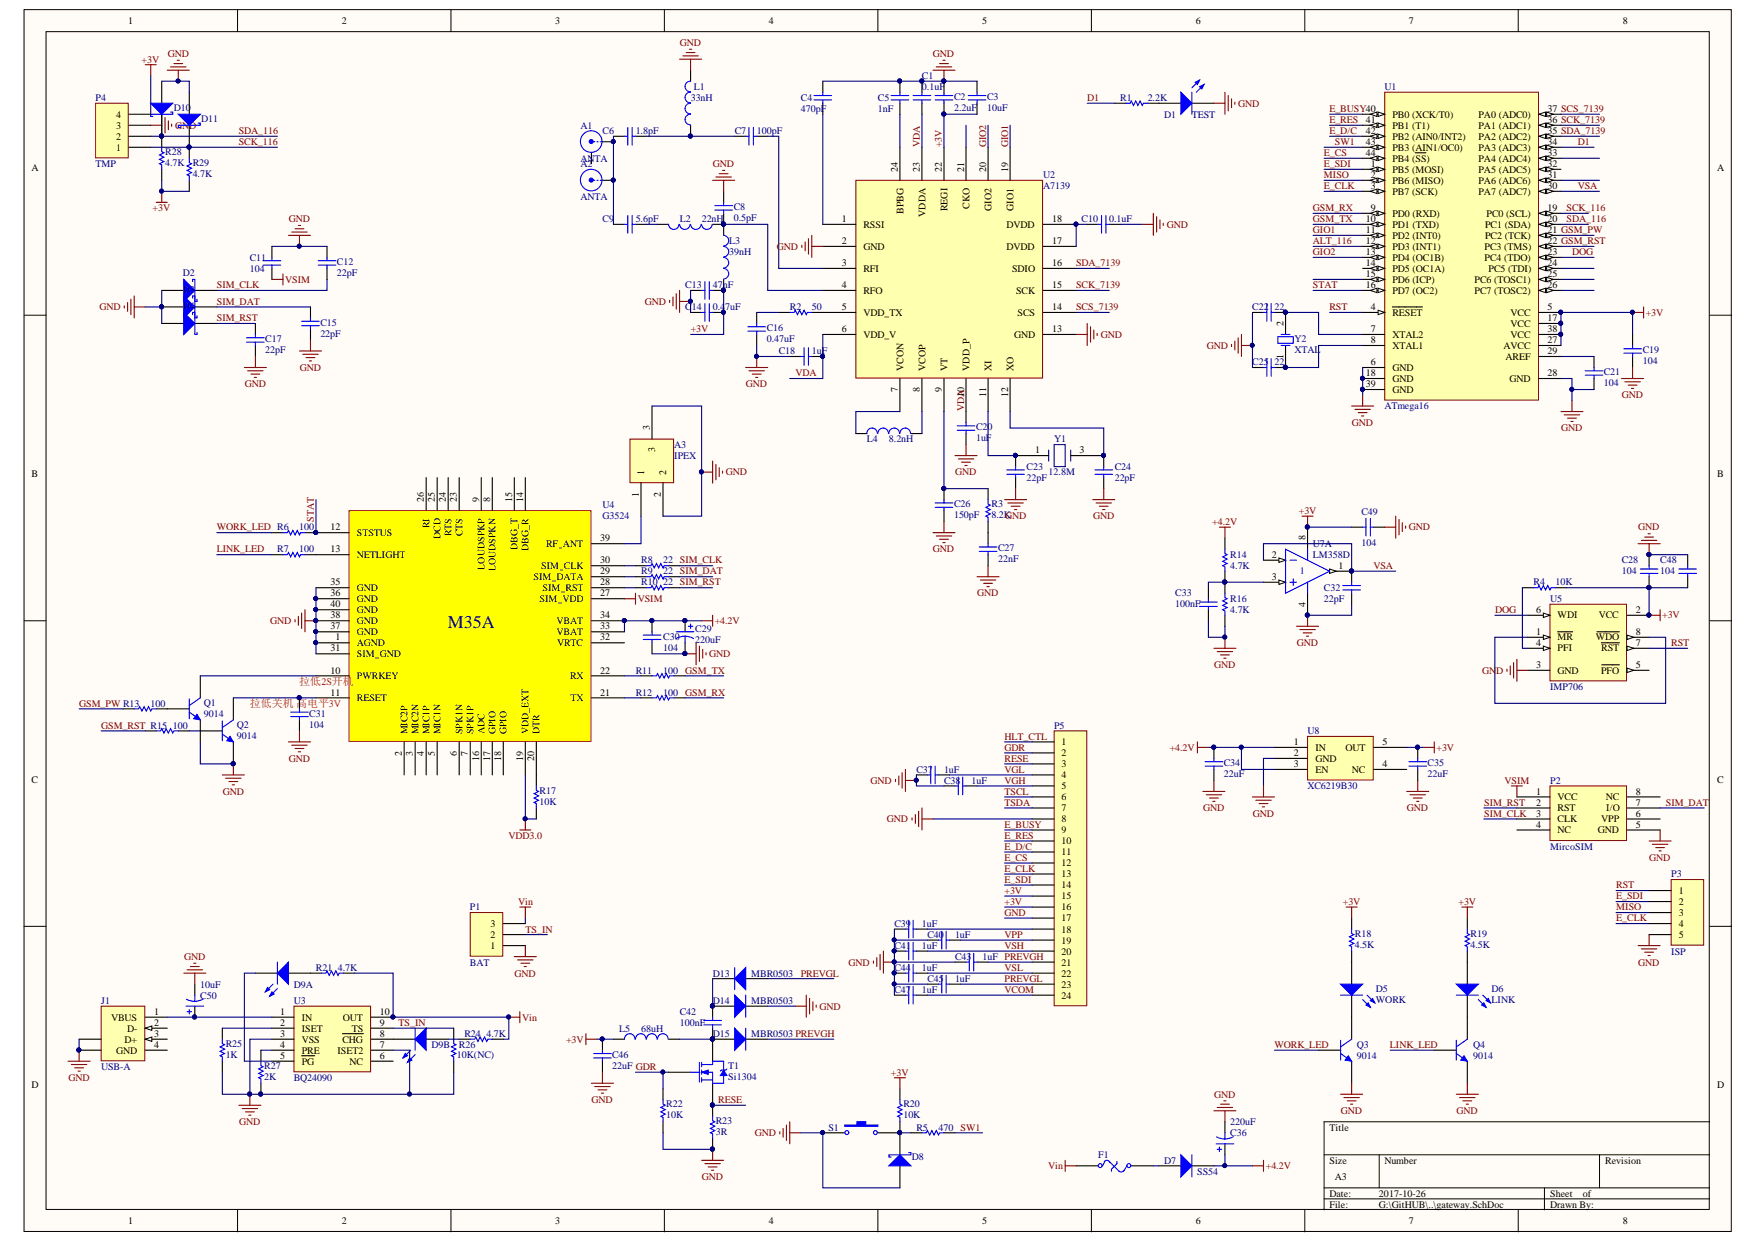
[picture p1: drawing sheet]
# Altium project GATEWAY.PRJPCB
1 sheet, 123 parts. Net scope: global (net labels, ports and power ports of the same name join across sheets).
Board file: gateway.PcbDoc

## Sheet gateway.SchDoc
size A3

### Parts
A1  ANTA  [ANTA-433]
A2  ANTA  [IPEX]
A3  IPEX  [IPEX]
C1  value 0.1uF  [0402-A]  (hidden comment: Cap)
C2  value 2.2uF  [0603]  (hidden comment: Cap)
C3  value 10uF  [0603]  (hidden comment: Cap)
C4  value 470pF  [0402-A]  (hidden comment: Cap)
C5  value 1nF  [0402-A]  (hidden comment: Cap)
C6  value 1.8pF  [0402-A]  (hidden comment: Cap)
C7  value 100pF  [0402-A]  (hidden comment: Cap)
C8  value 0.5pF  [0402-A]  (hidden comment: Cap)
C9  value 5.6pF  [0402-A]  (hidden comment: Cap)
C10  value 0.1uF  [0402-A]  (hidden comment: Cap)
C11  value 104  [0603]  (hidden comment: Cap)
C12  value 22pF  [0603]  (hidden comment: Cap)
C13  value 47nF  [0402-A]  (hidden comment: Cap)
C14  value 0.47uF  [0402-A]  (hidden comment: Cap)
C15  value 22pF  [0603]  (hidden comment: Cap)
C16  value 0.47uF  [0402-A]  (hidden comment: Cap)
C17  value 22pF  [0603]  (hidden comment: Cap)
C18  value 1uF  [0402-A]  (hidden comment: Cap)
C19  value 104  [0603]  (hidden comment: Cap)
C20  value 1uF  [0402-A]  (hidden comment: Cap)
C21  value 104  [0603]  (hidden comment: Cap)
C22  value 22  [0603]  (hidden comment: Cap)
C23  value 22pF  [0402-A]  (hidden comment: Cap)
C24  value 22pF  [0402-A]  (hidden comment: Cap)
C25  value 22  [0603]  (hidden comment: Cap)
C26  value 150pF  [0402-A]  (hidden comment: Cap)
C27  value 22nF  [0402-A]  (hidden comment: Cap)
C28  value 104  [0603]  (hidden comment: Cap)
C29  value 220uF  [C7343]  (hidden comment: Cap Pol3)
C30  value 104  [0603]  (hidden comment: Cap)
C31  value 104  [0603]  (hidden comment: Cap)
C32  value 22pF  [0603]  (hidden comment: Cap)
C33  value 100nF  [0603]  (hidden comment: Cap)
C34  value 22uF  [3216[1206]]  (hidden comment: Cap)
C35  value 22uF  [3216[1206]]  (hidden comment: Cap)
C36  value 220uF  [C7343]  (hidden comment: Cap Pol3)
C37  value 1uF  [0603]  (hidden comment: Cap)
C38  value 1uF  [0603]  (hidden comment: Cap)
C39  value 1uF  [0603]  (hidden comment: Cap)
C40  value 1uF  [0603]  (hidden comment: Cap)
C41  value 1uF  [0603]  (hidden comment: Cap)
C42  value 100nF  [0603]  (hidden comment: Cap)
C43  value 1uF  [0603]  (hidden comment: Cap)
C44  value 1uF  [0603]  (hidden comment: Cap)
C45  value 1uF  [0603]  (hidden comment: Cap)
C46  value 22uF  [3216[1206]]  (hidden comment: Cap)
C47  value 1uF  [0603]  (hidden comment: Cap)
C48  value 104  [0603]  (hidden comment: Cap)
C49  value 104  [0603]  (hidden comment: Cap)
C50  value 10uF  [0805]  (hidden comment: Cap Pol3)
D1  TEST  [0603-LED]
D2  RL0603E012M100K  [0603]  (value not drawn)
D3  RL0603E012M100K  [0603]  (value not drawn)
D4  RL0603E012M100K  [0603]  (value not drawn)
D5  WORK  [0603-LED]
D6  LINK  [0603-LED]
D7  SS54  [SMA]
D8  RL0603E012M100K  [0603]  (value not drawn)
D9  LED  [0603-LED-DOUBLE]  (value not drawn)  (parts A,B of 2)
D10  RL0603E012M100K  [0603]  (value not drawn)
D11  RL0603E012M100K  [0603]  (value not drawn)
D13  MBR0530  [SOD-123]
D14  MBR0530  [SOD-123]
D15  MBR0530  [SOD-123]
F1  Fuse Thermal  [1812]  (value not drawn)
J1  USB-A  [MicroUSB]
L1  value 33nH  [0603]  (hidden comment: Inductor)
L2  value 22nH  [0603]  (hidden comment: Inductor)
L3  value 39nH  [0603]  (hidden comment: Inductor)
L4  value 8.2nH  [0402-A]  (hidden comment: Inductor)
L5  value 68uH  [14-1210]  (hidden comment: Inductor)
P1  BAT  [1.25-3P]
P2  MircoSIM  [Micro SIM]
P3  ISP  [HDR1X5]
P4  TMP  [1.25-4P]
P5  Header 24  [FPC-24]  (value not drawn)
Q1  value 9014  [SOT-23-NPN]  (hidden comment: NPN)
Q2  value 9014  [SOT-23-NPN]  (hidden comment: NPN)
Q3  value 9014  [SOT-23-NPN]  (hidden comment: NPN)
Q4  value 9014  [SOT-23-NPN]  (hidden comment: NPN)
R1  value 2.2K  [0603]  (hidden comment: Res1)
R2  value 50  [0402-A]  (hidden comment: Res1)
R3  value 8.2K  [0402-A]  (hidden comment: Res1)
R4  value 10K  [0603]  (hidden comment: Res1)
R5  value 470  [0603]  (hidden comment: Res1)
R6  value 100  [0603]  (hidden comment: Res1)
R7  value 100  [0603]  (hidden comment: Res1)
R8  value 22  [0603]  (hidden comment: Res1)
R9  value 22  [0603]  (hidden comment: Res1)
R10  value 22  [0603]  (hidden comment: Res1)
R11  value 100  [0603]  (hidden comment: Res1)
R12  value 100  [0603]  (hidden comment: Res1)
R13  value 100  [0603]  (hidden comment: Res1)
R14  value 4.7K  [0603]  (hidden comment: Res1)
R15  value 100  [0603]  (hidden comment: Res1)
R16  value 4.7K  [0603]  (hidden comment: Res1)
R17  value 10K  [0603]  (hidden comment: Res1)
R18  value 4.5K  [0603]  (hidden comment: Res1)
R19  value 4.5K  [0603]  (hidden comment: Res1)
R20  value 10K  [0603]  (hidden comment: Res1)
R21  value 4.7K  [0603]  (hidden comment: Res1)
R22  value 10K  [0603]  (hidden comment: Res1)
R23  value 3R  [0603]  (hidden comment: Res1)
R24  value 4.7K  [0603]  (hidden comment: Res1)
R25  value 1K  [0603]  (hidden comment: Res1)
R26  value 10K(NC)  [0603]  (hidden comment: Res1)
R27  value 2K  [0603]  (hidden comment: Res1)
R28  value 4.7K  [0603]  (hidden comment: Res1)
R29  value 4.7K  [0603]  (hidden comment: Res1)
S1  SW-PB  [SW1]  (value not drawn)
T1  Si1304  [SOT-23-NMOS]
U1  ATmega16  [44A_M]
U2  A7139  [QFN24N]
U3  BQ24090  [MSOP-PowerPAD-10]
U4  G3524  [G3524]
U5  IMP706  [SOIC8]
U7  LM358D  [SOIC8]  (part A of 2)
U8  XC6219B30  [SOT23-5N]
Y1  12.8M  [XT3225]
Y2  XTAL  [XT5032]

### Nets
+3V: C2.1 C3.1 C13.2 C14.2 C19.1 C28.2 C35.1 C46.1 C48.2 C49.1 L3.2 L5.1 P4.4 P5.15 P5.16 R4.2 R18.1 R19.1 R20.1 R28.2 R29.2 U1.5(VCC) U1.17(VCC) U1.27(AVCC) U1.38(VCC) U2.22(REGI) U5.2(VCC) U7.8(V+) U8.5(OUT)
+4.2V: C29.1 C30.2 C34.1 C36.1 D7.2(K) R14.2 U4.33(VBAT) U4.34(VBAT) U8.1(IN) U8.3(EN)
GND: A2.2(Y) A3.2 A3.3 C1.2 C2.2 C3.2 C4.2 C5.2 C8.2 C10.2 C11.1 C12.1 C13.1 C14.1 C15.2 C16.1 C17.2 C18.2 C19.2 C20.1 C21.2 C22.2 C23.1 C24.1 C25.2 C26.1 C27.2 C28.1 C29.2 C30.1 C31.2 C32.1 C33.2 C34.2 C35.2 C36.2 C37.1 C38.1 C39.1 C40.1 C41.1 C43.1 C44.1 C45.1 C46.2 C47.1 C48.1 C49.2 C50.2 D1.2(K) D2.2(A) D3.2(A) D4.2(A) D8.2(A) D10.2(A) D11.2(A) D14.2(K) J1.5(SHLD) J1.6(SHLD) L1.2 P1.1 P2.5(GND) P3.5 P4.3 P5.8 P5.17 Q1.1(E) Q2.1(E) Q3.1(E) Q4.1(E) R16.1 R22.2 R23.2 R25.1 R26.1 R27.1 S1.1 U1.6(GND) U1.18(GND) U1.28(GND) U1.39(GND) U2.2(GND) U2.13(GND) U2.25(GND) U3.3(VSS) U3.7(ISET2) U3.11 U4.1(AGND) U4.31(SIM_GND) U4.35(GND) U4.36(GND) U4.37(GND) U4.38(GND) U4.40(GND) U5.3(GND) U7.4(V-) U8.2(GND)
VDD3.0: R17.2 U4.19(VDD_EXT)
Vin: F1.1 P1.3 R21.2 R24.2 U3.10(OUT)
VSIM: C11.2 P2.1(VCC) U4.27(SIM_VDD)
ALT_116: U1.12(PD3_(INT1))
D1: R1.1 U1.34(PA3_(ADC3))
DOG: U1.23(PC4_(TDO)) U5.6(WDI)
E_BUSY: P5.9 U1.40(PB0_(XCK/T0))
E_CLK: P3.4 P5.13 U1.3(PB7_(SCK))
E_CS: P5.12 U1.44(PB4_(~{SS}))
E_D/C: P5.11 U1.42(PB2_(AIN0/INT2))
E_RES: P5.10 U1.41(PB1_(T1))
E_SDI: P3.2 P5.14 U1.1(PB5_(MOSI))
GDR: P5.2 R22.1 T1.1(G)
GIO1: U1.11(PD2_(INT0)) U2.19(GIO1)
GIO2: U1.13(PD4_(OC1B)) U2.20(GIO2)
GSM_PW: R13.2 U1.21(PC2_(TCK))
GSM_RST: R15.2 U1.22(PC3_(TMS))
GSM_RX: R12.2 U1.9(PD0_(RXD))
GSM_TX: R11.2 U1.10(PD1_(TXD))
HLT_CTL: P5.1
LINK_LED: Q4.2(B) R7.2
MISO: P3.3 U1.2(PB6_(MISO))
PREVGH: C43.2 D15.2(K) P5.21
PREVGL: C45.2 D13.1(A) P5.23
RESE: P5.3 R23.1 T1.3(S)
RST: P3.1 U1.4(~{RESET}) U5.7(~{RST})
SCK_116: D11.1(K) P4.1 R29.1 U1.19(PC0_(SCL))
SCK_7139: U1.36(PA1_(ADC1)) U2.15(SCK)
SCS_7139: U1.37(PA0_(ADC0)) U2.14(SCS)
SDA_116: D10.1(K) P4.2 R28.1 U1.20(PC1_(SDA))
SDA_7139: U1.35(PA2_(ADC2)) U2.16(SDIO)
SIM_CLK: C12.2 D2.1(K) P2.3(CLK) R8.1
SIM_DAT: C15.1 D3.1(K) P2.7(I/O) R9.1
SIM_RST: C17.1 D4.1(K) P2.2(RST) R10.1
STAT: R6.1 U1.16(PD7_(OC2)) U4.12(STSTUS)
SW1: R5.2 U1.43(PB3_(AIN1/OC0))
TS_IN: P1.2 R26.2 U3.9(TS)
TSCL: P5.6
TSDA: P5.7
VCOM: C47.2 P5.24
VDA: C1.1 C18.1 C20.2 U2.6(VDD_V) U2.10(VDD_P) U2.23(VDDA)
VGH: C38.2 P5.5
VGL: C37.2 P5.4
VPP: C40.2 P5.19
VSA: C32.2 U1.30(PA7_(ADC7)) U7.1(OUT) U7.2(IN-)
VSH: C41.2 P5.20
VSL: C44.2 P5.22
WORK_LED: Q3.2(B) R6.2
NetA1_1: A1.1(X) A2.1(X) C6.2 C9.2
NetA3_1: A3.1 U4.39(RF_ANT)
NetC4_1: C4.1 U2.1(RSSI)
NetC5_1: C5.1 U2.24(BPBG)
NetC6_1: C6.1 C7.2 L1.1
NetC7_1: C7.1 U2.3(RFI)
NetC8_1: C8.1 L2.1 L3.1 U2.4(RFO)
NetC9_1: C9.1 L2.2
NetC10_1: C10.1 U2.17(DVDD) U2.18(DVDD)
NetC16_2: C16.2 R2.2
NetC21_1: C21.1 U1.29(AREF)
NetC22_1: C22.1 U1.7(XTAL2) Y2.2(OSC2)
NetC23_2: C23.2 U2.11(XI) Y1.1
NetC24_2: C24.2 U2.12(XO) Y1.3
NetC25_1: C25.1 U1.8(XTAL1) Y2.1(OSC1)
NetC26_2: C26.2 R3.2 U2.9(VT)
NetC27_1: C27.1 R3.1
NetC31_1: C31.1 Q2.3(C) U4.11(RESET)
NetC33_1: C33.1 R14.1 R16.2 U7.3(IN+)
NetC39_2: C39.2 P5.18
NetC42_1: C42.1 D15.1(A) L5.2 T1.2(D)
NetC42_2: C42.2 D13.2(K) D14.1(A)
NetC50_1: C50.1 J1.1(VBUS) U3.1(IN)
NetD1_1: D1.1(A) R1.2
NetD5_1: D5.1(A) R18.2
NetD5_2: D5.2(K) Q3.3(C)
NetD6_1: D6.1(A) R19.2
NetD6_2: D6.2(K) Q4.3(C)
NetD7_1: D7.1(A) F1.2
NetD8_1: D8.1(K) R5.1 R20.2 S1.2
NetD9_1: D9.1(A) R21.1
NetD9_2: D9.2(K) U3.5(~{PG})
NetD9_3: D9.3 R24.1
NetD9_4: D9.4 U3.8(~{CHG})
NetL4_1: L4.1 U2.7(VCON)
NetL4_2: L4.2 U2.8(VCOP)
NetQ1_2: Q1.2(B) R13.1
NetQ1_3: Q1.3(C) U4.10(PWRKEY)
NetQ2_2: Q2.2(B) R15.1
NetR2_1: R2.1 U2.5(VDD_TX)
NetR4_1: R4.1 U5.4(PFI)
NetR7_1: R7.1 U4.13(NETLIGHT)
NetR8_2: R8.2 U4.30(SIM_CLK)
NetR9_2: R9.2 U4.29(SIM_DATA)
NetR10_2: R10.2 U4.28(SIM_RST)
NetR11_1: R11.1 U4.22(RX)
NetR12_1: R12.1 U4.21(TX)
NetR17_1: R17.1 U4.20(DTR)
NetR25_2: R25.2 U3.2(ISET)
NetR27_2: R27.2 U3.4(PRE)
NetU5_1: U5.1(~{MR}) U5.8(~{WDO})

Not connected (* = marked no-connect by the designer): A1 2(Y); J1 2(D-) 3(D+) 4(GND); P2 4(NC) 6(VPP) 8(NC); U1 14(PD5_(OC1A)) 15(PD6_(ICP)) 24(PC5_(TDI)) 25(PC6_(TOSC1)) 26(PC7_(TOSC2)) 31(PA6_(ADC6)) 32(PA5_(ADC5)) 33(PA4_(ADC4)); U2 21(CKO); U3 6(NC); U4 2(MIC2P) 3(MIC2N) 4(MIC1P) 5(MIC1N) 6(SPK1N) 7(SPK1P) 8(LOUDSPKN) 9(LOUDSPKP) 14(DBG_R) 15(DBG_T) 16(ADC) 17(GPIO) 18(GPIO) 23(CTS) 24(RTS) 25(DCD) 26(RI) 32(VRTC); U5 5(~{PFO}); U8 4(NC)

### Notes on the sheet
- (near C31) 拉低关机 高电平3V
- 拉低2S开机
